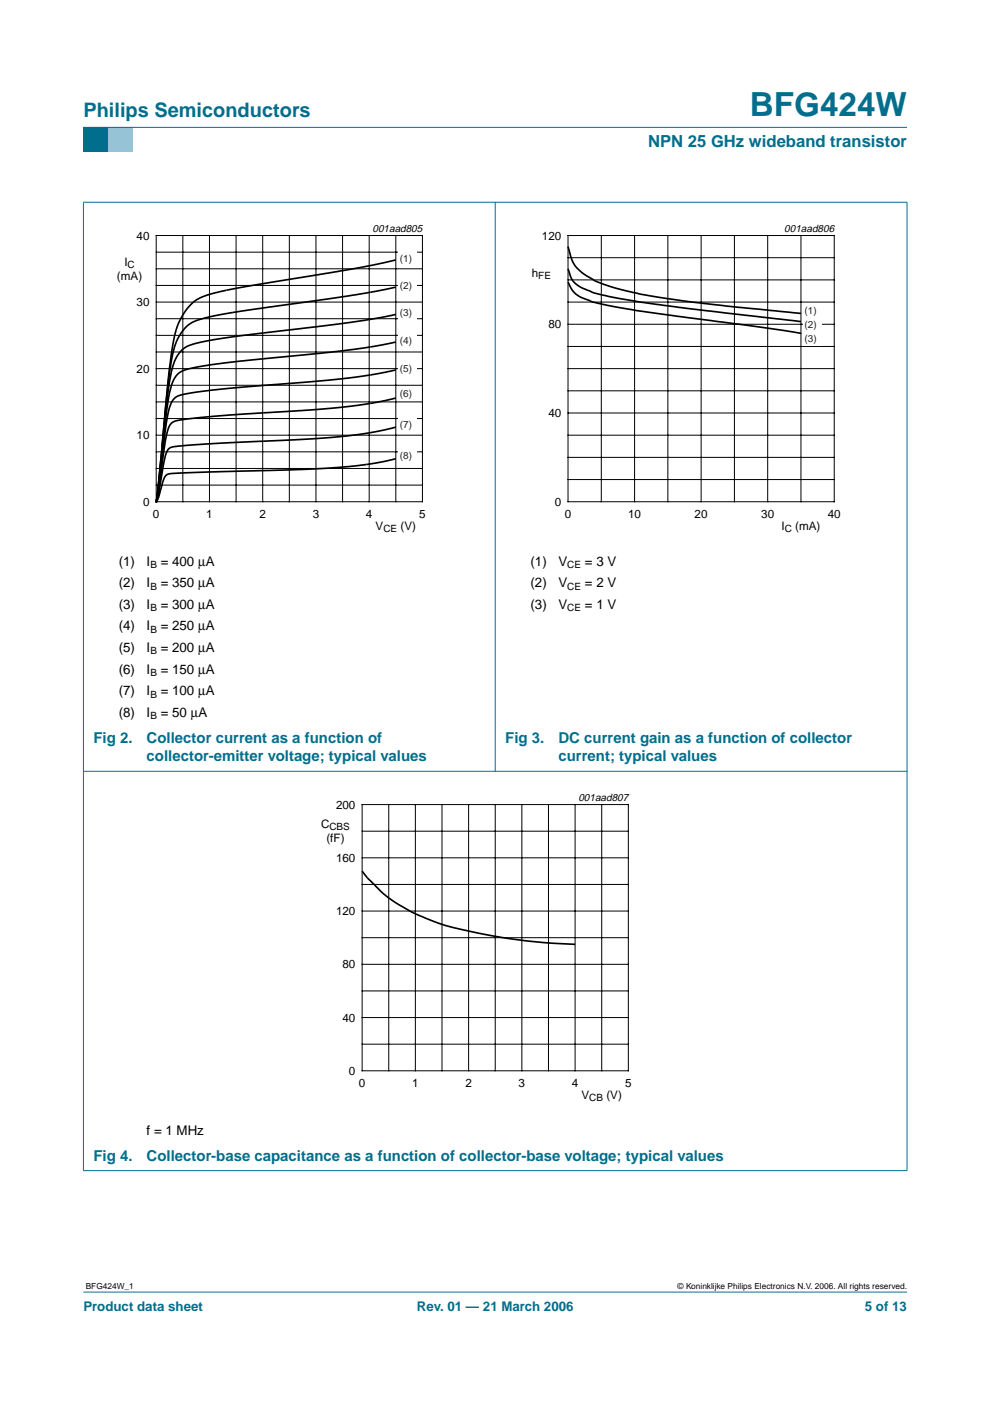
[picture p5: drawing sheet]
<svg xmlns="http://www.w3.org/2000/svg" width="210mm" height="297mm" viewBox="0 0 210 297" stroke-linecap="round" stroke-linejoin="round" font-family="sans-serif">
<path d="M17.7 273.9h174.6z" fill="#006e8c" stroke="#006e8c" stroke-width=".21"/>
<path d="M17.7 27h5.3v5.3h-5.3z" fill-rule="evenodd" fill="#006e8c"/>
<path d="M23 27h5.3v5.3h-5.3z" fill-rule="evenodd" fill="#96c4d6"/>
<g fill="#006e8c" stroke="#006e8c" stroke-width=".21">
<path d="M17.7 27h174.6z"/>
<path d="M17.7 42.9v205.3z"/>
<path d="M105 42.8v120.8z"/>
<path d="M192.3 42.9v205.3z"/>
<path d="M17.6 42.9h174.8z"/>
<path d="M17.6 163.5h174.8z"/>
<path d="M17.6 248.2h174.8z"/>
</g>
<path d="M20.4 47.1h81.9v66.3h-81.9z" fill="none" stroke="#fff" stroke-width=".21"/>
<g fill="none" stroke="#000" stroke-width=".21">
<path d="M33.1 49.9h56.5v56.5h-56.5zM33.1 57h56.5M33.1 53.5h56.5M38.8 49.9v56.5M44.4 49.9v56.5M50.1 49.9v56.5M55.7 49.9v56.5M61.3 49.9v56.5M67 49.9v56.5M72.6 49.9v56.5M78.3 49.9v56.5M83.9 49.9v56.5"/>
<path d="M33.1 78.2h56.5M33.1 74.6h56.5M33.1 71.1h56.5M33.1 67.6h56.5M33.1 64h56.5M33.1 60.5h56.5M33.1 99.3h56.5M33.1 95.8h56.5M33.1 92.3h56.5M33.1 88.7h56.5M33.1 81.7h56.5M33.1 85.2h56.5"/>
<path d="M33.1 102.9h56.5"/>
</g>
<g fill="#fff">
<path d="M84.4 94.8h4v3.2h-4z"/>
<path d="M84.4 87.9h4v3.2h-4z"/>
<path d="M84.4 82.2h4v2.4h-4z"/>
<path d="M84.4 76.4h4v3.2h-4z"/>
<path d="M84.4 70.4h4v3.2h-4z"/>
<path d="M84.4 65.1h4v3.1h-4z"/>
<path d="M84.4 59.2h4v3.1h-4z"/>
<path d="M84.4 53.2h4v3.1h-4z"/>
</g>
<path d="M83.9 55.1l-8.4 1.8-21.9 3.6-8 1.6-2.3 .7-1.5 .7-1.4 1.2-1.5 1.9a15.8 15.8 0 0 0-2.4 7.3l-.8 6.5-2.6 26.2M83.9 72.5l-4.6 .9-6.1 .9-27.4 2.9-3.9 .6-2.7 .7a4.4 4.4 0 0 0-2.9 3.4l-.5 2.3-.5 3.4-1.6 15-.6 3.9 .6-3.5 1.3-11.7a16.4 16.4 0 0 1 1.6-6.4 5.1 5.1 0 0 1 3.4-1.5l8.6-1.1 24.1-2 5.5-.7 5.7-1.2M83.9 66.7l-4.5 .9-5.4 .8-27.1 3.4-5.4 1-2.2 .8a7.8 7.8 0 0 0-3.1 5.7l-.8 5.8-2.3 21.4M83.9 60.9l-9.6 1.8-26.6 3.8-5.3 1.2-1.6 .6-.8 .5a12.3 12.3 0 0 0-3.8 8.3l-.5 3.9-2.6 25.5M83.9 97.2l-3.1 .8-3.4 .5-8.3 .8-32.3 1.1a1.98 1.98 0 0 0-2.3 1.9l-.8 2.9-.6 1.2M83.9 84.4l-5 1.1-6.7 .9-6.9 .6-16.8 1-9.2 .9a6 6 0 0 0-3.1 1 14 14 0 0 0-1.5 5.9l-1 7.8-.6 2.8 .5-1.8 .8-4.8a12.1 12.1 0 0 1 1.2-4.4 4.1 4.1 0 0 1 3.1-.9l32.5-1.8 6.9-.9 5.8-1.2" fill="none" stroke="#000" stroke-width=".35"/>
<path d="M107.7 47.1h81.9v66.3h-81.9z" fill="none" stroke="#fff" stroke-width=".21"/>
<g fill="none" stroke="#000" stroke-width=".21">
<path d="M120.4 49.9h56.5v56.5h-56.5zM120.4 59.3h56.5M120.4 54.6h56.5M127.5 49.9v56.5M134.5 49.9v56.5M141.6 49.9v56.5M148.7 49.9v56.5M155.7 49.9v56.5M162.8 49.9v56.5M169.8 49.9v56.5M120.4 68.8h56.5M120.4 78.2h56.5"/>
<path d="M120.4 64h56.5M120.4 73.5h56.5M120.4 87.6h56.5M120.4 97h56.5M120.4 82.9h56.5M120.4 92.3h56.5M120.4 101.7h56.5"/>
</g>
<g fill="#fff">
<path d="M170.2 64.3h4v3.2h-4z"/>
<path d="M170.2 67.3h4v3.2h-4z"/>
<path d="M170.2 70.2h4v3.2h-4z"/>
</g>
<path d="M120.4 59.8l.4 .7a4.7 4.7 0 0 0 2.6 2.6l1.5 .6a47.3 47.3 0 0 0 8.4 1.9l29.6 4 6.6 1 .3 .2M120.4 57l.2 .5a5 5 0 0 0 3.9 4 28.2 28.2 0 0 0 6.9 1.8l14.2 2.1 24.2 2.8M120.4 52.3l.2 .7a7.5 7.5 0 0 0 4.8 6.1l.2 .1a29.5 29.5 0 0 0 8.5 2.8l5.8 1.1 7.2 1 22.7 2.4M76.8 184.7l.2 .4a29.6 29.6 0 0 0 10.3 8.3l.2 .1a52.8 52.8 0 0 0 10.4 3.6 118.2 118.2 0 0 0 24 3.1" fill="none" stroke="#000" stroke-width=".35"/>
<path d="M64.1 167.8h81.8v66.3h-81.8z" fill="none" stroke="#fff" stroke-width=".21"/>
<g fill="none" stroke="#000" stroke-width=".21">
<path d="M76.8 170.6h56.4v56.4h-56.4zM76.8 176.2h56.4M82.4 170.6v56.4M88.1 170.6v56.4M93.7 170.6v56.4M99.4 170.6v56.4M105 170.6v56.4M110.6 170.6v56.4M116.3 170.6v56.4M121.9 170.6v56.4M127.6 170.6v56.4M76.8 187.5h56.4"/>
<path d="M76.8 198.8h56.4M76.8 181.9h56.4M76.8 193.2h56.4M76.8 210.1h56.4M76.8 204.5h56.4M76.8 215.7h56.4M76.8 221.4h56.4"/>
</g>
<text font-size="7.1" fill="#006e8c" x="159" y="24.7">BFG424W</text>
<text font-size="4.2" fill="#006e8c" x="17.7" y="24.9">Philips Semiconductors</text>
<text font-size="3.5" fill="#006e8c" x="137.4" y="31.1">NPN 25 GHz wideband transistor</text>
<g font-size="3.2" fill="#006e8c">
<text x="19.8" y="157.5">Fig 2.</text>
<text x="31.1" y="161.4">collector-emitter voltage; typical values</text>
<text x="31.1" y="157.5">Collector current as a function of</text>
<text x="107.1" y="157.5">Fig 3.</text>
<text x="118.4" y="161.4">current; typical values</text>
<text x="118.4" y="157.5">DC current gain as a function of collector</text>
<text x="19.8" y="246.1">Fig 4.</text>
<text x="31.1" y="246.1">Collector-base capacitance as a function of collector-base voltage; typical values</text>
</g>
<g font-size="2.8">
<text x="25.2" y="119.9">(1)</text>
<text x="31.1" y="119.9">I</text>
<text x="34.1" y="119.9">= 400 µA</text>
<text x="112.5" y="119.9">(1)</text>
<text x="118.4" y="119.9">V</text>
<text x="124" y="119.9">= 3 V</text>
<text x="25.2" y="124.5">(2)</text>
<text x="31.1" y="124.5">I</text>
<text x="34.1" y="124.5">= 350 µA</text>
<text x="112.5" y="124.5">(2)</text>
<text x="118.4" y="124.5">V</text>
<text x="124" y="124.5">= 2 V</text>
<text x="25.2" y="129.1">(3)</text>
<text x="31.1" y="129.1">I</text>
<text x="34.1" y="129.1">= 300 µA</text>
<text x="112.5" y="129.1">(3)</text>
<text x="118.4" y="129.1">V</text>
<text x="124" y="129.1">= 1 V</text>
<text x="25.2" y="133.7">(4)</text>
<text x="31.1" y="133.7">I</text>
<text x="34.1" y="133.7">= 250 µA</text>
<text x="25.2" y="138.3">(5)</text>
<text x="25.2" y="142.8">(6)</text>
<text x="31.1" y="138.3">I</text>
<text x="31.1" y="142.8">I</text>
<text x="34.1" y="138.3">= 200 µA</text>
<text x="34.1" y="142.8">= 150 µA</text>
<text x="25.2" y="147.4">(7)</text>
<text x="31.1" y="147.4">I</text>
<text x="34.1" y="147.4">= 100 µA</text>
<text x="25.2" y="152">(8)</text>
<text x="31.1" y="152">I</text>
<text x="34.1" y="152">= 50 µA</text>
<text x="31.1" y="240.6">f = 1 MHz</text>
</g>
<g font-size="2.8" fill="#006e8c">
<text x="17.7" y="278">Product data sheet</text>
<text x="88.4" y="278">Rev. 01 — 21 March 2006</text>
<text x="183.4" y="278">5 of 13</text>
</g>
<g font-size="2.5">
<text x="29" y="50.8">40</text>
<text x="114.9" y="50.8">120</text>
<text x="24.8" y="59.3">(mA)</text>
<text x="26.4" y="56.3">I</text>
<text x="112.8" y="58.7">h</text>
<text x="29" y="64.9">30</text>
<text x="116.3" y="69.6">80</text>
<text x="29" y="79">20</text>
<text x="116.3" y="88.4">40</text>
<text x="29" y="93.1">10</text>
<text x="30.3" y="107.2">0</text>
<text x="117.7" y="107.2">0</text>
<text x="32.4" y="109.8">0</text>
<text x="43.7" y="109.8">1</text>
<text x="55" y="109.8">2</text>
<text x="66.3" y="109.8">3</text>
<text x="77.6" y="109.8">4</text>
<text x="79.6" y="112.3">V</text>
<text x="84.9" y="112.3">(V)</text>
<text x="88.9" y="109.8">5</text>
<text x="119.7" y="109.8">0</text>
<text x="133.2" y="109.8">10</text>
<text x="147.3" y="109.8">20</text>
<text x="161.4" y="109.8">30</text>
<text x="165.7" y="112.3">I</text>
<text x="168.6" y="112.3">(mA)</text>
<text x="175.5" y="109.8">40</text>
<text x="71.2" y="171.4">200</text>
<text x="68.1" y="175.6">C</text>
<text x="69.2" y="178.6">(fF)</text>
<text x="71.2" y="182.7">160</text>
<text x="71.2" y="194">120</text>
<text x="72.6" y="205.3">80</text>
<text x="72.6" y="216.6">40</text>
<text x="74" y="227.9">0</text>
<text x="76.1" y="230.4">0</text>
<text x="87.4" y="230.4">1</text>
<text x="98.7" y="230.4">2</text>
<text x="110" y="230.4">3</text>
<text x="121.2" y="230.4">4</text>
<text x="123.3" y="233">V</text>
<text x="128.6" y="233">(V)</text>
<text x="132.5" y="230.4">5</text>
</g>
<g font-size="2.2">
<text x="79" y="49.1">001aad805</text>
<text x="166.3" y="49.1">001aad806</text>
<text x="122.6" y="169.7">001aad807</text>
</g>
<g font-size="2.1">
<text x="27.1" y="56.8">C</text>
<text x="114.1" y="59.2">FE</text>
<text x="81.3" y="112.8">CE</text>
<text x="166.4" y="112.8">C</text>
<text x="31.9" y="120.4">B</text>
<text x="31.9" y="125">B</text>
<text x="120.3" y="120.4">CE</text>
<text x="120.3" y="125">CE</text>
<text x="31.9" y="129.6">B</text>
<text x="120.3" y="129.6">CE</text>
<text x="31.9" y="134.2">B</text>
<text x="31.9" y="138.8">B</text>
<text x="31.9" y="143.3">B</text>
<text x="31.9" y="147.9">B</text>
<text x="31.9" y="152.5">B</text>
<text x="69.8" y="176.1">CBS</text>
<text x="124.9" y="233.5">CB</text>
</g>
<g font-size="2.1" fill="#231f20">
<text x="84.8" y="55.5">(1)</text>
<text x="84.8" y="61.2">(2)</text>
<text x="84.8" y="66.9">(3)</text>
<text x="170.6" y="66.6">(1)</text>
<text x="170.6" y="69.6">(2)</text>
<text x="84.8" y="72.9">(4)</text>
<text x="170.6" y="72.5">(3)</text>
<text x="84.8" y="78.8">(5)</text>
<text x="84.8" y="84.2">(6)</text>
<text x="84.8" y="90.6">(7)</text>
<text x="84.8" y="97.4">(8)</text>
</g>
<g font-size="1.8">
<text x="18.2" y="273.4">BFG424W_1</text>
<text x="143.7" y="273.4">© Koninklijke Philips Electronics N.V. 2006. All rights reserved.</text>
</g>
</svg>
